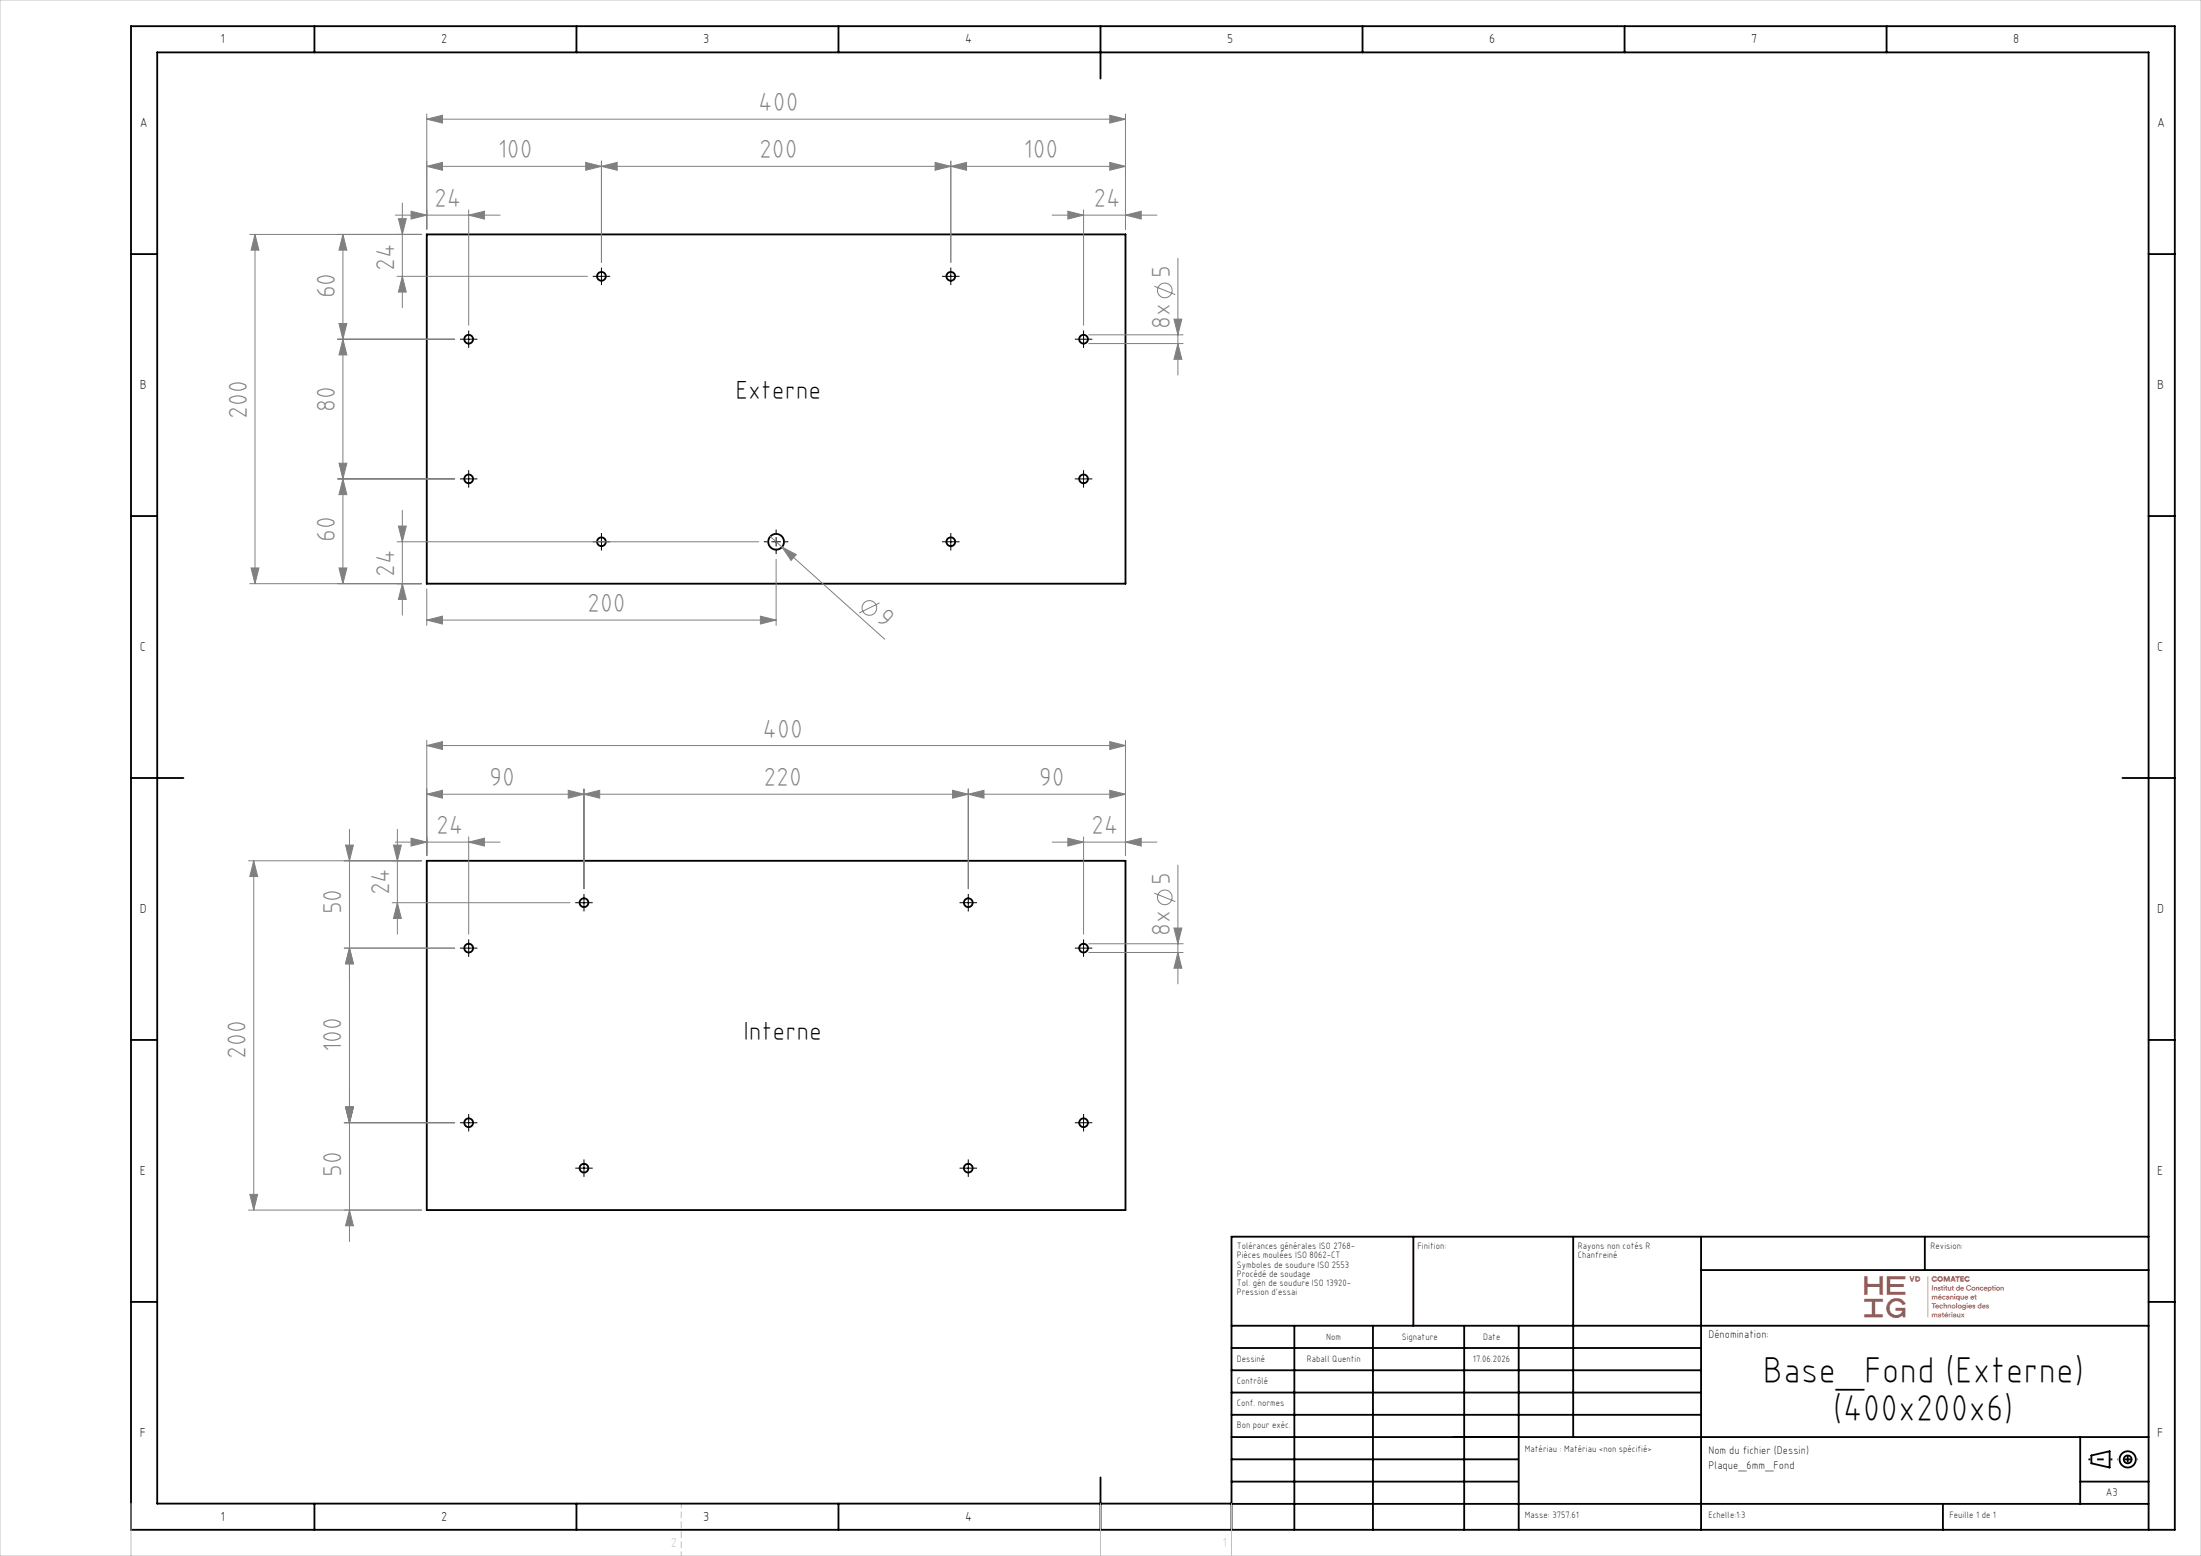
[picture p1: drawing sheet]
<svg xmlns="http://www.w3.org/2000/svg" width="420mm" height="297mm" viewBox="0 0 420 297" stroke-linecap="round" stroke-linejoin="round" font-family="sans-serif">
<g fill="none" stroke="#000" stroke-width=".35">
<path d="M25 5h390v287h-390zM60 5v5M110 5v5M160 5v5M210 5v10M260 5v5M310 5v5M360 5v5M25 48.5h5M81.4 44.7h133.4v66.7h-133.4zM410 48.5h5M25 98.5h5"/>
<path d="M410 98.5h5M25 148.5h10M405 148.5h10M81.4 164.3h133.4v66.7h-133.4zM25 198.5h5M410 198.5h5M269.7 236.1v17M300.2 236.1v38.2M324.6 236.1v55.9M367.3 236.1v6.3M410 236.1h-175v55.9M25 248.5h5"/>
<path d="M235 253.1h175M235 257.3h89.6M247 253.1v38.9M262 253.1v38.9M279.4 253.1v38.9M289.8 253.1v38.9M324.6 242.4h85.4M410 248.5h5M235 270.1h89.6M235 265.8h89.6M235 261.6h89.6M235 278.6h54.6"/>
<path d="M235 274.3h175M397 274.3v12.8M399.1 277.8l3.5-.8v3.1l-3.5-.8zM60 287v5M110 287v5M160 287v5M210 282v10M235 287.1h175M235 287h-205v-277h380v282M235 282.8h54.6M370.8 287.1v4.9M397 282.8h13"/>
<circle cx="114.8" cy="52.7" r=".83"/>
<circle cx="181.4" cy="52.7" r=".83"/>
<circle cx="89.4" cy="64.7" r=".83"/>
<circle cx="206.8" cy="64.7" r=".83"/>
<circle cx="89.4" cy="91.4" r=".83"/>
<circle cx="206.8" cy="91.4" r=".83"/>
<circle cx="114.8" cy="103.4" r=".83"/>
<circle cx="148.1" cy="103.4" r="1.5"/>
<circle cx="181.4" cy="103.4" r=".83"/>
<circle cx="111.4" cy="172.3" r=".83"/>
<circle cx="184.8" cy="172.3" r=".83"/>
<circle cx="89.4" cy="181" r=".83"/>
<circle cx="206.8" cy="181" r=".83"/>
<circle cx="89.4" cy="214.3" r=".83"/>
<circle cx="206.8" cy="214.3" r=".83"/>
<circle cx="111.4" cy="223" r=".83"/>
<circle cx="184.8" cy="223" r=".83"/>
<circle cx="406" cy="278.6" r=".75"/>
<circle cx="406" cy="278.6" r="1.55"/>
</g>
<g fill="none" stroke="#808080" stroke-width=".19">
<path d="M76.8 38.7v20M81.4 22.7l3-.7v1.5zM81.4 31.7l3-.7v1.5zM81.4 21.7v22M81.4 22.7h133.4M81.4 31.7h133.4M111.8 31l3 .7-3 .8zM114.8 31.7l3-.7v1.5zM114.8 30.7v19.4M178.4 31l3 .7-3 .8zM181.4 31.7l3-.7v1.5zM181.4 30.7v19.4"/>
<path d="M211.8 22l3 .7-3 .8zM211.8 31l3 .7-3 .8zM214.8 21.7v22M47.7 44.7h32.7M48.7 44.7l.7 3h-1.5zM48.7 44.7v66.7M65.4 44.7l.8 3h-1.5zM65.4 44.7v66.7M75.4 41.1h20M75.8 52.7h36.3M76 41.7h1.5l-.7 3zM76.8 52.7l.7 3h-1.5z"/>
<path d="M78.4 40.3l3 .8-3 .7zM89.4 41.1l3-.8v1.5zM89.4 40.1v22M200.8 41.1h20M203.8 40.3l3 .8-3 .7zM206.8 40.1v22M214.8 41.1l3-.8v1.5zM220.3 54.6l4 1.6M224.8 49.3v22.3M64.4 64.7h22.4M64.7 61.7h1.5l-.8 3zM65.4 64.7l.8 3h-1.5z"/>
<path d="M207.8 63.9h18M207.8 65.6h18M224 60.9h1.5l-.7 3zM224.8 65.6l.7 3h-1.5zM64.4 91.4h22.4M64.7 88.4h1.5l-.8 3zM65.4 91.4l.8 3h-1.5zM76.8 97.4v20M47.7 111.4h32.7M47.9 108.4h1.5l-.7 3zM64.7 108.4h1.5l-.8 3zM75.8 103.4h69"/>
<path d="M76 100.4h1.5l-.7 3zM76.8 111.4l.7 3h-1.5zM81.4 118.4l3-.8v1.5zM81.4 112.4v7M81.4 118.4h66.7M145.1 117.6l3 .8-3 .7zM147 102.4l2.2 2M148.1 106.7v12.7M149.2 104.4l2.8 1.5-1.1 1.1zM149.2 104.4l19.6 17.6M167.8 115.1l-3.8 1.9M66.7 158.3v78.7"/>
<path d="M75.8 158.3v20M78.4 160l3 .7-3 .8zM81.4 142.3l3-.7v1.5zM81.4 151.6l3-.8v1.5zM81.4 141.3v22M81.4 142.3h133.4M81.4 151.6h133.4M89.4 159.7v18.6M108.4 150.8l3 .8-3 .7zM111.4 151.6l3-.8v1.5zM111.4 150.6v19M181.8 150.8l3 .8-3 .7z"/>
<path d="M184.8 151.6l3-.8v1.5zM184.8 150.6v19M203.8 160l3 .7-3 .8zM206.8 159.7v18.6M211.8 141.6l3 .7-3 .8zM211.8 150.8l3 .8-3 .7zM214.8 141.3v22M47.4 164.3h33M48.4 164.3l.8 3h-1.5zM48.4 164.3v66.7M65.9 161.3h1.5l-.7 3zM74.8 172.3h34"/>
<path d="M75.1 161.3h1.5l-.8 3zM75.4 160.7h20M75.8 172.3l.8 3h-1.5zM89.4 160.7l3-.7v1.5zM200.8 160.7h20M214.8 160.7l3-.7v1.5zM220.3 170.5l4 1.6M224 177.1h1.5l-.7 3zM224.8 165.1v22.7M65.7 181h21.1M66.7 181l.7 3h-1.5zM207.8 180.1h18"/>
<path d="M207.8 181.8h18M224.8 181.8l.7 3h-1.5zM65.7 214.3h21.1M65.9 211.3h1.5l-.7 3zM47.4 231h33M47.7 228h1.5l-.8 3zM66.7 231l.7 3h-1.5z"/>
<circle cx="222.3" cy="55.4" r="1.4"/>
<circle cx="165.9" cy="116" r="1.4"/>
<circle cx="222.3" cy="171.3" r="1.4"/>
</g>
<g fill="none" stroke="#000" stroke-width=".19" stroke-dasharray="30.5 1.3 1.3 1.3" stroke-linecap="butt">
<path d="M113.9 52.7h-.8M114.8 51.9v-.8M114.8 53.6v.8M115.6 52.7h.8M180.6 52.7h-.8M181.4 51.9v-.8M181.4 53.6v.8M182.3 52.7h.8M88.6 64.7h-.8M89.4 63.9v-.8M89.4 65.6v.8M90.3 64.7h.8"/>
<path d="M205.9 64.7h-.8M206.8 63.9v-.8M206.8 65.6v.8M207.6 64.7h.8M88.6 91.4h-.8M89.4 90.6v-.9M89.4 92.2v.9M90.3 91.4h.8M205.9 91.4h-.8M206.8 90.6v-.9M206.8 92.2v.9M207.6 91.4h.8"/>
<path d="M113.9 103.4h-.8M114.8 102.6v-.9M114.8 104.2v.9M115.6 103.4h.8M146.4 103.4h-.6M148.1 101.7v-.6M148.1 105.1v.6M149.8 103.4h.6M180.6 103.4h-.8M181.4 102.6v-.9M181.4 104.2v.9M182.3 103.4h.8"/>
<path d="M110.6 172.3h-.8M111.4 171.5v-.9M111.4 173.1v.9M112.3 172.3h.8M183.9 172.3h-.8M184.8 171.5v-.9M184.8 173.1v.9M185.6 172.3h.8M88.6 181h-.8M89.4 180.1v-.8M89.4 181.8v.8M90.3 181h.8"/>
<path d="M205.9 181h-.8M206.8 180.1v-.8M206.8 181.8v.8M207.6 181h.8M88.6 214.3h-.8M89.4 213.5v-.9M89.4 215.1v.9M90.3 214.3h.8M205.9 214.3h-.8M206.8 213.5v-.9M206.8 215.1v.9M207.6 214.3h.8"/>
<path d="M110.6 223h-.8M111.4 222.1v-.8M111.4 223.8v.8M112.3 223h.8M183.9 223h-.8M184.8 222.1v-.8M184.8 223.8v.8M185.6 223h.8"/>
</g>
<path d="M398.5 278.6h4.6" fill="none" stroke="#000" stroke-width=".35" stroke-dasharray="30.5 1.3 1.3 1.3" stroke-dashoffset="30.1" stroke-linecap="butt"/>
<path d="M406 276.6v3.8" fill="none" stroke="#000" stroke-width=".35" stroke-dasharray="30.5 1.3 1.3 1.3" stroke-dashoffset="30.5" stroke-linecap="butt"/>
<path d="M408 278.6h-4" fill="none" stroke="#000" stroke-width=".35" stroke-dasharray="30.5 1.3 1.3 1.3" stroke-dashoffset="30.4" stroke-linecap="butt"/>
<path d="M130 287v10" fill="none" stroke="#c0c0c0" stroke-width=".19" stroke-dasharray="1.3 .6" stroke-dashoffset=".4" stroke-linecap="butt"/>
<g fill="none" stroke="#000" stroke-width=".19">
<path d="M113.9 52.7h1.7M114.8 51.9v1.7M180.6 52.7h1.7M181.4 51.9v1.7M88.6 64.7h1.7M89.4 63.9v1.7M205.9 64.7h1.7M206.8 63.9v1.7M88.6 91.4h1.7M89.4 90.6v1.6M205.9 91.4h1.7M206.8 90.6v1.6"/>
<path d="M113.9 103.4h1.7M114.8 102.6v1.6M147.3 103.4h1.6M148.1 102.6v1.6M180.6 103.4h1.7M181.4 102.6v1.6M110.6 172.3h1.7M111.4 171.5v1.6M183.9 172.3h1.7M184.8 171.5v1.6M88.6 181h1.7M89.4 180.1v1.7"/>
<path d="M205.9 181h1.7M206.8 180.1v1.7M88.6 214.3h1.7M89.4 213.5v1.6M205.9 214.3h1.7M206.8 213.5v1.6M110.6 223h1.7M111.4 222.1v1.7M183.9 223h1.7M184.8 222.1v1.7"/>
</g>
<path d="M0 0h420v297h-420zM25 287v10M210 287v10M235 287v10" fill="none" stroke="#c0c0c0" stroke-width=".19"/>
<g fill="#808080">
<path d="M149.2 104.4l2.8 1.5-1.1 1.1z"/>
<path d="M211.8 22l3 .7-3 .8zM81.4 22.7l3-.7v1.5zM211.8 31l3 .7-3 .8zM181.4 31.7l3-.7v1.5zM145.1 117.6l3 .8-3 .7zM81.4 118.4l3-.8v1.5z"/>
<path d="M78.4 40.3l3 .8-3 .7zM89.4 41.1l3-.8v1.5zM81.4 31.7l3-.7v1.5zM111.8 31l3 .7-3 .8zM114.8 31.7l3-.7v1.5zM178.4 31l3 .7-3 .8zM203.8 40.3l3 .8-3 .7zM214.8 41.1l3-.8v1.5zM81.4 142.3l3-.7v1.5zM211.8 141.6l3 .7-3 .8zM78.4 160l3 .7-3 .8zM89.4 160.7l3-.7v1.5zM81.4 151.6l3-.8v1.5zM108.4 150.8l3 .8-3 .7zM111.4 151.6l3-.8v1.5zM181.8 150.8l3 .8-3 .7zM184.8 151.6l3-.8v1.5zM211.8 150.8l3 .8-3 .7zM203.8 160l3 .7-3 .8zM214.8 160.7l3-.7v1.5z"/>
<path d="M47.7 228h1.5l-.8 3zM48.4 164.3l.8 3h-1.5zM66.7 181l.7 3h-1.5zM65.9 161.3h1.5l-.7 3z"/>
<path d="M48.7 44.7l.7 3h-1.5zM47.9 108.4h1.5l-.7 3zM76 41.7h1.5l-.7 3zM76.8 52.7l.7 3h-1.5zM65.4 44.7l.8 3h-1.5zM64.7 61.7h1.5l-.8 3zM65.4 64.7l.8 3h-1.5zM64.7 88.4h1.5l-.8 3zM65.4 91.4l.8 3h-1.5zM64.7 108.4h1.5l-.8 3zM76 100.4h1.5l-.7 3zM76.8 111.4l.7 3h-1.5zM224 60.9h1.5l-.7 3zM224.8 65.6l.7 3h-1.5zM224 177.1h1.5l-.7 3zM224.8 181.8l.7 3h-1.5zM75.1 161.3h1.5l-.8 3zM75.8 172.3l.8 3h-1.5zM66.7 181l.7 3h-1.5zM65.9 211.3h1.5l-.7 3zM65.9 211.3h1.5l-.7 3zM66.7 231l.7 3h-1.5z"/>
</g>
<g font-size="7.1">
<text x="336.4" y="264">Base_Fond (Externe)</text>
<text x="349.7" y="271.1">(400x200x6)</text>
</g>
<g font-size="5" fill="#808080">
<text x="144.7" y="21.2">400</text>
<text x="95" y="30.2">100</text>
<text x="144.9" y="30.2">200</text>
<text x="195.3" y="30.2">100</text>
<text x="82.8" y="39.6">24</text>
<text x="208.6" y="39.6">24</text>
<text x="75.3" y="51.7" transform="rotate(-90 75.3 51.7)">24</text>
<text x="223.3" y="53.1" transform="rotate(-90 223.3 53.1)">5</text>
<text x="63.9" y="57" transform="rotate(-90 63.9 57)">60</text>
<text x="223.3" y="62.8" transform="rotate(-90 223.3 62.8)">8x</text>
<text x="47.2" y="79.9" transform="rotate(-90 47.2 79.9)">200</text>
<text x="63.9" y="78.7" transform="rotate(-90 63.9 78.7)">80</text>
<text x="63.9" y="103.4" transform="rotate(-90 63.9 103.4)">60</text>
<text x="75.3" y="110.1" transform="rotate(-90 75.3 110.1)">24</text>
<text x="112.1" y="116.9">200</text>
<text x="166.9" y="118.3" transform="rotate(42 166.9 118.3)">9</text>
<text x="145.5" y="140.8">400</text>
<text x="93.4" y="150.1">90</text>
<text x="145.7" y="150.1">220</text>
<text x="198.3" y="150.1">90</text>
<text x="83.2" y="159.2">24</text>
<text x="208.2" y="159.2">24</text>
<text x="74.3" y="170.9" transform="rotate(-90 74.3 170.9)">24</text>
<text x="223.3" y="169" transform="rotate(-90 223.3 169)">5</text>
<text x="65.2" y="174.5" transform="rotate(-90 65.2 174.5)">50</text>
<text x="223.3" y="178.6" transform="rotate(-90 223.3 178.6)">8x</text>
<text x="46.9" y="202.1" transform="rotate(-90 46.9 202.1)">200</text>
<text x="65.2" y="200.8" transform="rotate(-90 65.2 200.8)">100</text>
<text x="65.2" y="224.7" transform="rotate(-90 65.2 224.7)">50</text>
</g>
<g font-size="5">
<text x="140.3" y="76.2">Externe</text>
<text x="141.8" y="198.4">Interne</text>
</g>
<g font-size="2.5">
<text x="42.1" y="8.2">1</text>
<text x="84.2" y="8.2">2</text>
<text x="134.2" y="8.2">3</text>
<text x="184.2" y="8.2">4</text>
<text x="234.2" y="8.2">5</text>
<text x="284.2" y="8.2">6</text>
<text x="334.2" y="8.2">7</text>
<text x="384.2" y="8.2">8</text>
<text x="26.7" y="24.2">A</text>
<text x="411.7" y="24.2">A</text>
<text x="26.7" y="74.2">B</text>
<text x="411.7" y="74.2">B</text>
<text x="26.7" y="124.2">C</text>
<text x="411.7" y="124.2">C</text>
<text x="26.7" y="174.2">D</text>
<text x="411.7" y="174.2">D</text>
<text x="26.7" y="224.2">E</text>
<text x="411.7" y="224.2">E</text>
<text x="26.7" y="274.2">F</text>
<text x="411.7" y="274.2">F</text>
<text x="42.1" y="290.2">1</text>
<text x="84.2" y="290.2">2</text>
<text x="134.2" y="290.2">3</text>
<text x="184.2" y="290.2">4</text>
</g>
<text font-size="2.5" fill="#e1251b" x="355.8" y="251.5">⟫</text>
<text font-size="2.5" fill="#c0c0c0" x="128" y="295.3">2</text>
<g font-size="2.1">
<text x="326" y="255.5">Dénomination:</text>
<text x="326" y="277.5">Nom du fichier (Dessin)</text>
<text x="326" y="280.5">Plaque_6mm_Fond</text>
<text x="401.9" y="285.5">A3</text>
</g>
<g font-size="1.8">
<text x="236" y="238.4">Tolérances générales ISO 2768-</text>
<text x="270.5" y="238.4">Finition:</text>
<text x="301.1" y="238.4">Rayons non cotés R</text>
<text x="368.4" y="238.4">Revision:</text>
<text x="236" y="240.2">Pièces moulées ISO 8062-CT</text>
<text x="236" y="242">Symboles de soudure ISO 2553</text>
<text x="236" y="243.7">Procédé de soudage</text>
<text x="236" y="245.5">Tol. gén de soudure ISO 13920-</text>
<text x="301.1" y="240.2">Chanfreiné</text>
<text x="236" y="247.3">Pression d'essai</text>
<text x="253.1" y="255.7">Nom</text>
<text x="267.5" y="255.7">Signature</text>
<text x="283" y="255.7">Date</text>
<text x="236" y="260">Dessiné</text>
<text x="249.4" y="260">Raball Quentin</text>
<text x="281.1" y="260">17.06.2026</text>
<text x="236" y="264.1">Contrôlé</text>
<text x="236" y="268.3">Conf. normes</text>
<text x="236" y="272.5">Bon pour exéc.</text>
<text x="291" y="277.2">Matériau : Matériau &lt;non spécifié&gt;</text>
<text x="291" y="289.8">Masse: 3757.61</text>
<text x="326" y="289.8">Echelle:1:3</text>
<text x="372" y="289.8">Feuille 1 de 1</text>
</g>
</svg>
